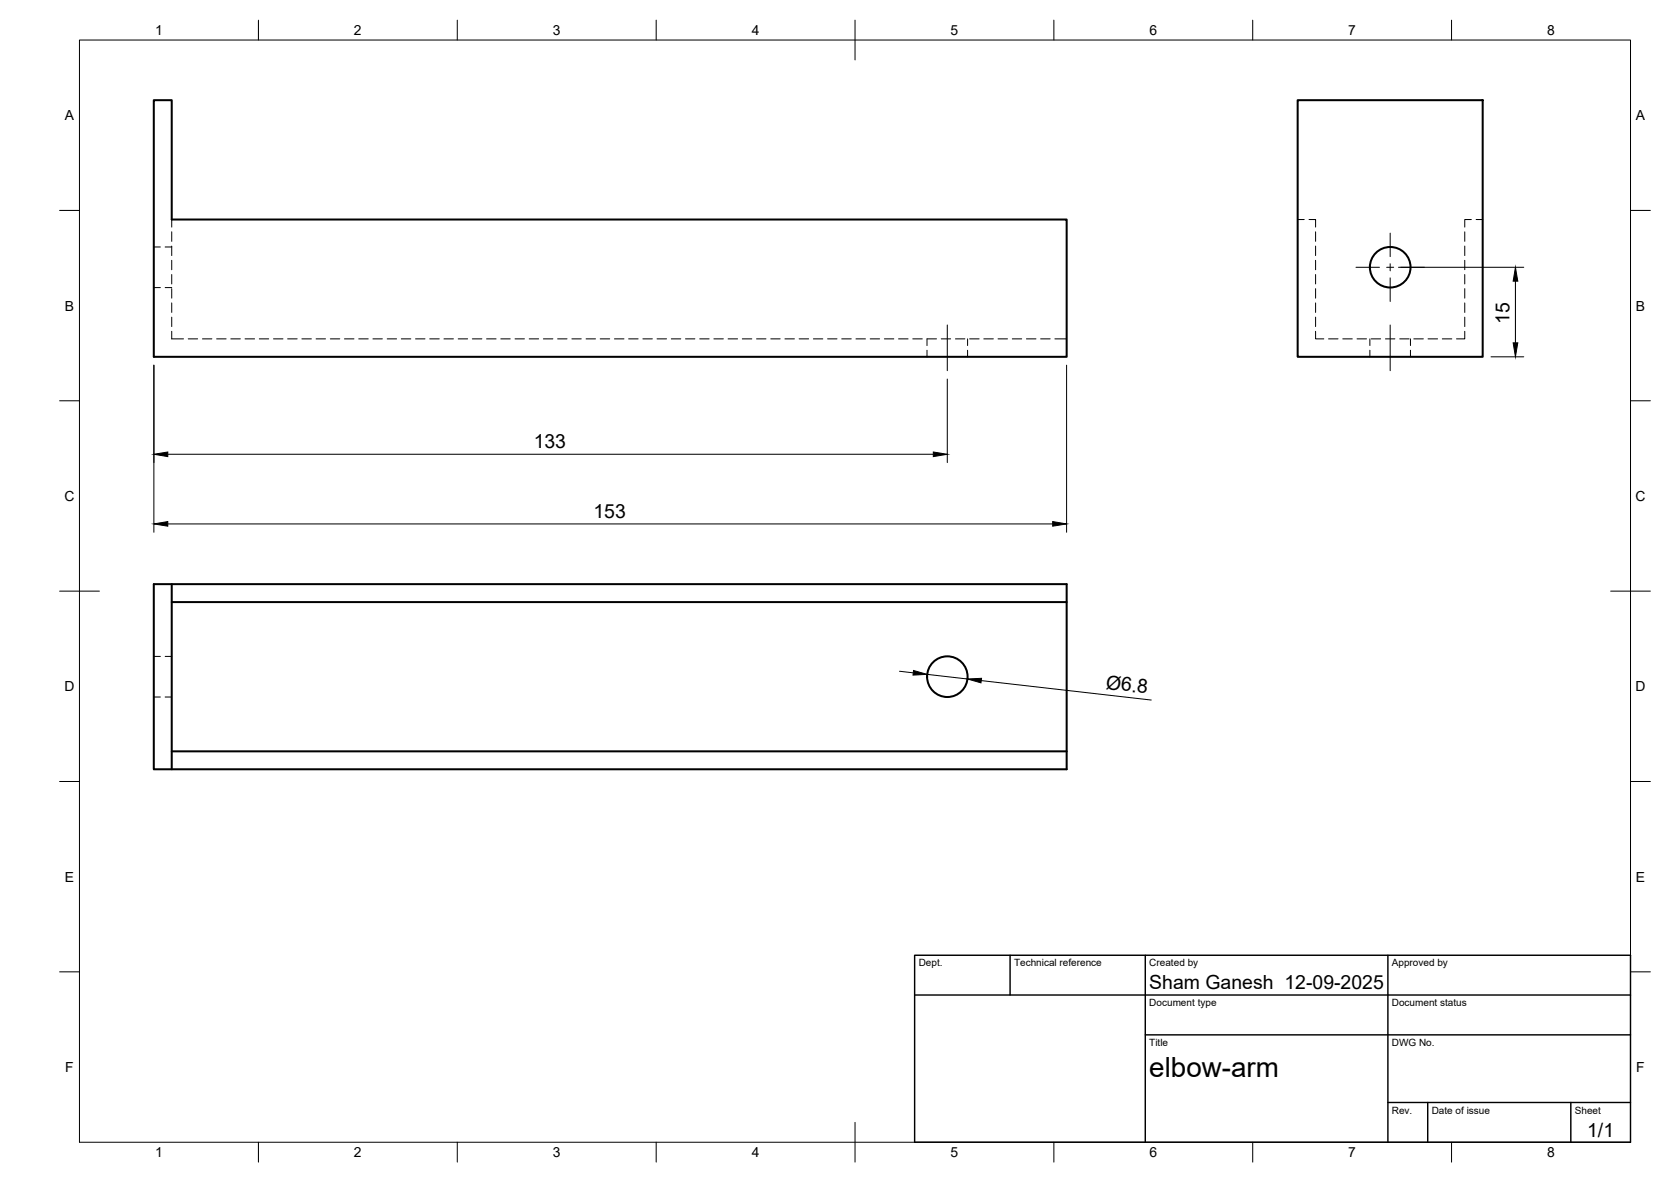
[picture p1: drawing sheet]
<svg xmlns="http://www.w3.org/2000/svg" width="420mm" height="297mm" viewBox="0 0 420 297" stroke-linecap="round" stroke-linejoin="round" font-family="sans-serif">
<!-- layer: Visible -->
<g fill="none" stroke="#000" stroke-width=".51">
<path d="M38.7 25.2h4.5v30h225v34.5h-229.5zM326.3 25.2h46.5v64.5h-46.5zM38.7 146.8h229.5v46.5h-229.5zM43.2 146.8v46.5M43.2 151.3h225M43.2 188.8h225"/>
<circle cx="349.5" cy="67.2" r="5.1"/>
<circle cx="238.2" cy="170" r="5.1"/>
</g>
<!-- layer: Hidden -->
<g fill="none" stroke="#000" stroke-width=".25">
<path d="M43.2 55.2v1.9M43.2 58.3v2.3M326.3 55.2h1.6M329.1 55.2h1.7v1.9M330.8 58.3v2.3M368.3 58.3v2.3M370 55.2h-1.7v1.9M371.2 55.2h1.6M38.7 62.1h1.6M38.7 72.3h1.6M41.5 62.1h1.7M41.5 72.3h1.7"/>
<path d="M43.2 61.8v2.4M43.2 65.4v2.4M43.2 69v2.4M43.2 72.5v2.4M43.2 76.1v2.4M43.2 79.7v2.4M330.8 61.8v2.4M330.8 65.4v2.4M330.8 69v2.4M330.8 72.5v2.4M330.8 76.1v2.4M330.8 79.7v2.4"/>
<path d="M368.3 61.8v2.4M368.3 65.4v2.4M368.3 69v2.4M368.3 72.5v2.4M368.3 76.1v2.4M368.3 79.7v2.4M43.2 83.3v1.9h2.9M47.3 85.2h2.4M50.9 85.2h2.4M54.5 85.2h2.4M58 85.2h2.4M61.6 85.2h2.4"/>
<path d="M65.2 85.2h2.4M68.8 85.2h2.3M72.3 85.2h2.4M75.9 85.2h2.4M79.5 85.2h2.4M83.1 85.2h2.3M86.6 85.2h2.4M90.2 85.2h2.4M93.8 85.2h2.3M97.3 85.2h2.4M100.9 85.2h2.4M104.5 85.2h2.4"/>
<path d="M108.1 85.2h2.3M111.6 85.2h2.4M115.2 85.2h2.4M118.8 85.2h2.4M122.3 85.2h2.4M125.9 85.2h2.4M129.5 85.2h2.4M133.1 85.2h2.3M136.6 85.2h2.4M140.2 85.2h2.4M143.8 85.2h2.4M147.4 85.2h2.3"/>
<path d="M150.9 85.2h2.4M154.5 85.2h2.4M158.1 85.2h2.3M161.6 85.2h2.4M165.2 85.2h2.4M168.8 85.2h2.4M172.4 85.2h2.3M175.9 85.2h2.4M179.5 85.2h2.4M183.1 85.2h2.4M186.6 85.2h2.4M190.2 85.2h2.4"/>
<path d="M193.8 85.2h2.4M197.4 85.2h2.3M200.9 85.2h2.4M204.5 85.2h2.4M208.1 85.2h2.4M211.6 85.2h2.4M215.2 85.2h2.4M218.8 85.2h2.4M222.4 85.2h2.3M225.9 85.2h2.4M229.5 85.2h2.4M233.1 88v1.7"/>
<path d="M235.5 85.2h-2.4v1.6M236.7 85.2h2.3M240.2 85.2h2.4M243.3 85.2v1.6M243.3 88v1.7M243.8 85.2h2.4M247.4 85.2h2.4M251 85.2h2.3M254.5 85.2h2.4M258.1 85.2h2.4M261.7 85.2h2.4M265.2 85.2h3"/>
<path d="M330.8 83.3v1.9h2.1M334.1 85.2h2.3M337.6 85.2h2.4M341.2 85.2h2.4M344.4 85.2v1.6M344.4 88v1.7M344.8 85.2h2.4M348.4 85.2h2.3M351.9 85.2h2.4M354.6 85.2v1.6M354.6 88v1.7M355.5 85.2h2.4"/>
<path d="M359.1 85.2h2.4M362.6 85.2h2.4M368.3 83.3v1.9h-2.1M38.7 165h1.6M38.7 175.2h1.6M41.5 165h1.7M41.5 175.2h1.7"/>
</g>
<!-- layer: BORDER -->
<g fill="none" stroke="#000" stroke-width=".25">
<path d="M20 10.1h390v276.9h-390zM65 5.1v5M115 5.1v5M165 5.1v5M215 5.1v10M265 5.1v5M315 5.1v5M365 5.1v5M15 52.9h5M410 52.9h5M15 100.7h5M410 100.7h5"/>
<path d="M15 148.6h10M405 148.6h10M15 196.4h5M410 196.4h5M15 244.2h5M410 244.2h5M65 287v5M115 287v5M165 287v5M215 282.1v9.9M265 287v5M315 287v5"/>
<path d="M365 287v5"/>
</g>
<!-- layer: TITLEBLOCK -->
<path d="M230 240.1h180v46.9h-180zM230 250h180M254 240.1v9.9M288 240.1v46.9M349 240.1v46.9M288 260.1h122M349 277.1h61M359 277.1v9.9M395 277.1v9.9" fill="none" stroke="#000" stroke-width=".36"/>
<!-- layer: Smart Centers -->
<path d="M349.5 58.6v5.9M341 67.2h5.9M348.7 67.2h1.7M349.5 66.3v1.8M349.5 69.8v6M352.2 67.2h5.9M238.2 81.7v11.5M349.5 81.7v11.5" fill="none" stroke="#000" stroke-width=".25"/>
<!-- layer: FD_Dimensions -->
<path d="M351.6 67.2h31.5M381 70.7v15.5M38.7 91.8v42M238.2 95.3v21M268.2 91.8v42M374.9 89.7h8.2M42.2 114.2h192.5M42.2 131.7h222.5M226.2 168.7l3.4 .4M233.1 169.5l10.1 1.1M246.7 171l42.8 4.9" fill="none" stroke="#000" stroke-width=".25"/>
<path d="M381 67.2l.6 3.5h-1.1zM380.5 86.2h1.1l-.6 3.5zM38.7 114.2l3.5-.6v1.2zM234.7 113.6l3.5 .6-3.5 .6zM38.7 131.7l3.5-.6v1.1zM264.7 131.1l3.5 .6-3.5 .5zM229.7 168.5l3.4 1-3.5 .2zM243.2 170.6l3.6-.1-.1 1.1z" fill="#000" stroke="#000" stroke-width=".25"/>
<text font-size="7" x="289" y="270.6">elbow-arm</text>
<g font-size="4.9">
<text x="379.6" y="81.3" transform="rotate(-90 379.6 81.3)">15</text>
<text x="134.2" y="112.7">133</text>
<text x="149.2" y="130.2">153</text>
<text x="277.9" y="173" transform="rotate(7 277.9 173)">Ø6.8</text>
<text x="289" y="248.5">Sham Ganesh 12-09-2025</text>
<text x="399.1" y="285.7">1/1</text>
</g>
<g font-size="3.5">
<text x="39" y="8.8">1</text>
<text x="89" y="8.8">2</text>
<text x="139" y="8.8">3</text>
<text x="189" y="8.8">4</text>
<text x="239" y="8.8">5</text>
<text x="289" y="8.8">6</text>
<text x="339" y="8.8">7</text>
<text x="389" y="8.8">8</text>
<text x="16.3" y="30.2">A</text>
<text x="411.3" y="30.2">A</text>
<text x="16.3" y="78">B</text>
<text x="411.3" y="78">B</text>
<text x="16.2" y="125.9">C</text>
<text x="411.2" y="125.9">C</text>
<text x="16.2" y="173.7">D</text>
<text x="411.2" y="173.7">D</text>
<text x="16.3" y="221.6">E</text>
<text x="411.3" y="221.6">E</text>
<text x="16.4" y="269.4">F</text>
<text x="411.4" y="269.4">F</text>
<text x="39" y="290.8">1</text>
<text x="89" y="290.8">2</text>
<text x="139" y="290.8">3</text>
<text x="189" y="290.8">4</text>
<text x="239" y="290.8">5</text>
<text x="289" y="290.8">6</text>
<text x="339" y="290.8">7</text>
<text x="389" y="290.8">8</text>
</g>
<g font-size="2.5">
<text x="231" y="242.9">Dept.</text>
<text x="255" y="242.9">Technical reference</text>
<text x="289" y="242.9">Created by</text>
<text x="350" y="242.9">Approved by</text>
<text x="289" y="252.8">Document type</text>
<text x="350" y="252.8">Document status</text>
<text x="289" y="262.9">Title</text>
<text x="350" y="262.9">DWG No.</text>
<text x="350" y="279.9">Rev.</text>
<text x="360" y="279.9">Date of issue</text>
<text x="396" y="279.9">Sheet</text>
</g>
</svg>
